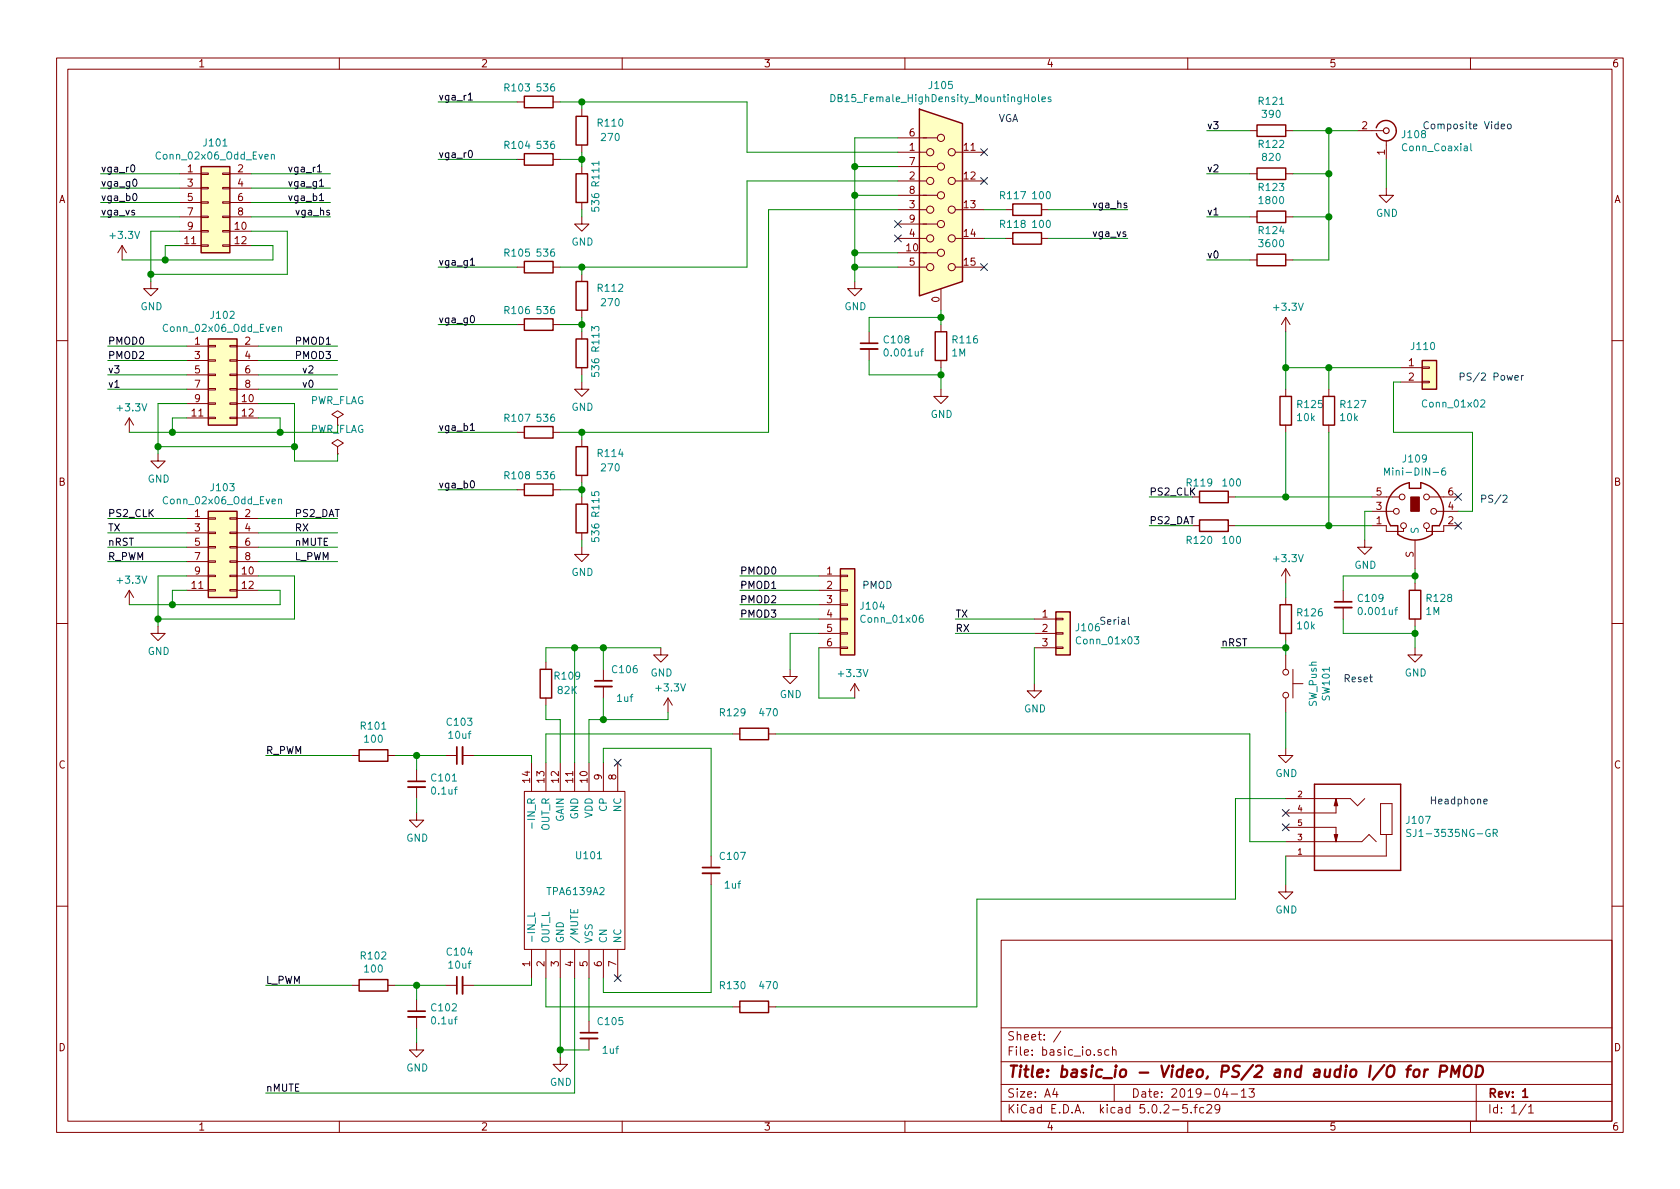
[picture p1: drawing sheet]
EESchema Schematic File Version 4
LIBS:basic_io-cache
EELAYER 26 0
EELAYER END
$Descr A4 11693 8268
encoding utf-8
Sheet 1 1
Title "basic_io - Video, PS/2 and audio I/O for PMOD"
Date "2019-04-13"
Rev "1"
Comp ""
Comment1 ""
Comment2 ""
Comment3 ""
Comment4 ""
$EndDescr
$Comp
L Connector_Generic:Conn_02x06_Odd_Even J103
U 1 1
P 1500 3800
F 0 "J103" H 1550 4217 50  0000 C CNN
F 1 "Conn_02x06_Odd_Even" H 1550 4126 50  0000 C CNN
F 2 "Pin_Headers:Pin_Header_Straight_2x06_Pitch2.54mm" H 1500 3800 50  0001 C CNN
F 3 "~" H 1500 3800 50  0001 C CNN
	1    1500 3800
	1    0    0    -1  
$EndComp
$Comp
L emeb_libary:CUI_RCJ-044 J108
U 1 1
P 9650 900
F 0 "J108" H 9750 875 50  0000 L CNN
F 1 "Conn_Coaxial" H 9750 784 50  0000 L CNN
F 2 "footprints:CUI_RCJ-044" H 9650 900 50  0001 C CNN
F 3 " ~" H 9650 900 50  0001 C CNN
	1    9650 900 
	1    0    0    -1  
$EndComp
$Comp
L power:GND #PWR0101
U 1 1
P 9650 1300
F 0 "#PWR0101" H 9650 1050 50  0001 C CNN
F 1 "GND" H 9655 1127 50  0000 C CNN
F 2 "" H 9650 1300 50  0001 C CNN
F 3 "" H 9650 1300 50  0001 C CNN
	1    9650 1300
	1    0    0    -1  
$EndComp
$Comp
L power:GND #PWR0102
U 1 1
P 1100 4350
F 0 "#PWR0102" H 1100 4100 50  0001 C CNN
F 1 "GND" H 1105 4177 50  0000 C CNN
F 2 "" H 1100 4350 50  0001 C CNN
F 3 "" H 1100 4350 50  0001 C CNN
	1    1100 4350
	1    0    0    -1  
$EndComp
Wire Wire Line
	1300 4000 1100 4000
Wire Wire Line
	1100 4000 1100 4300
Wire Wire Line
	1800 4000 2050 4000
Wire Wire Line
	2050 4000 2050 4300
Wire Wire Line
	2050 4300 1100 4300
Connection ~ 1100 4300
Wire Wire Line
	1100 4300 1100 4350
$Comp
L power:+3.3V #PWR0103
U 1 1
P 900 4200
F 0 "#PWR0103" H 900 4050 50  0001 C CNN
F 1 "+3.3V" H 915 4373 50  0000 C CNN
F 2 "" H 900 4200 50  0001 C CNN
F 3 "" H 900 4200 50  0001 C CNN
	1    900  4200
	1    0    0    -1  
$EndComp
Wire Wire Line
	1300 4100 1200 4100
Wire Wire Line
	1800 4100 1950 4100
Wire Wire Line
	1950 4100 1950 4200
Wire Wire Line
	1950 4200 1200 4200
Wire Wire Line
	1200 4200 1200 4100
Wire Wire Line
	1200 4200 900  4200
Connection ~ 1200 4200
$Comp
L Connector_Generic:Conn_01x02 J110
U 1 1
P 9950 2550
F 0 "J110" H 10000 2700 50  0000 R CNN
F 1 "Conn_01x02" H 10350 2300 50  0000 R CNN
F 2 "Pin_Headers:Pin_Header_Straight_1x02_Pitch2.54mm" H 9950 2550 50  0001 C CNN
F 3 "~" H 9950 2550 50  0001 C CNN
	1    9950 2550
	1    0    0    -1  
$EndComp
$Comp
L Device:R R121
U 1 1
P 8850 900
F 0 "R121" V 8643 900 50  0000 C CNN
F 1 "390" V 8734 900 50  0000 C CNN
F 2 "Resistors_SMD:R_0603_HandSoldering" V 8780 900 50  0001 C CNN
F 3 "~" H 8850 900 50  0001 C CNN
	1    8850 900 
	0    1    1    0   
$EndComp
$Comp
L Device:R R122
U 1 1
P 8850 1200
F 0 "R122" V 8643 1200 50  0000 C CNN
F 1 "820" V 8734 1200 50  0000 C CNN
F 2 "Resistors_SMD:R_0603_HandSoldering" V 8780 1200 50  0001 C CNN
F 3 "~" H 8850 1200 50  0001 C CNN
	1    8850 1200
	0    1    1    0   
$EndComp
$Comp
L Device:R R123
U 1 1
P 8850 1500
F 0 "R123" V 8643 1500 50  0000 C CNN
F 1 "1800" V 8734 1500 50  0000 C CNN
F 2 "Resistors_SMD:R_0603_HandSoldering" V 8780 1500 50  0001 C CNN
F 3 "~" H 8850 1500 50  0001 C CNN
	1    8850 1500
	0    1    1    0   
$EndComp
$Comp
L Device:R R117
U 1 1
P 7150 1450
F 0 "R117" V 7050 1350 50  0000 C CNN
F 1 "100" V 7050 1550 50  0000 C CNN
F 2 "Resistors_SMD:R_0603_HandSoldering" V 7080 1450 50  0001 C CNN
F 3 "~" H 7150 1450 50  0001 C CNN
	1    7150 1450
	0    1    1    0   
$EndComp
Wire Wire Line
	9000 900  9250 900 
Wire Wire Line
	9000 1200 9250 1200
Wire Wire Line
	9250 1200 9250 900 
Connection ~ 9250 900 
Wire Wire Line
	9250 900  9450 900 
Wire Wire Line
	9000 1800 9250 1800
Wire Wire Line
	9250 1800 9250 1500
Connection ~ 9250 1200
Wire Wire Line
	9000 1500 9250 1500
Connection ~ 9250 1500
Wire Wire Line
	9250 1500 9250 1200
Wire Wire Line
	9650 1100 9650 1300
$Comp
L emeb_libary:Mini-DIN-6 J109
U 1 1
P 9850 3550
F 0 "J109" H 9850 3917 50  0000 C CNN
F 1 "Mini-DIN-6" H 9850 3826 50  0000 C CNN
F 2 "footprints:CUI_MD-60S" H 9850 3550 50  0001 C CNN
F 3 "http://service.powerdynamics.com/ec/Catalog17/Section%2011.pdf" H 9850 3550 50  0001 C CNN
	1    9850 3550
	-1   0    0    -1  
$EndComp
$Comp
L power:GND #PWR0104
U 1 1
P 9500 3750
F 0 "#PWR0104" H 9500 3500 50  0001 C CNN
F 1 "GND" H 9505 3577 50  0000 C CNN
F 2 "" H 9500 3750 50  0001 C CNN
F 3 "" H 9500 3750 50  0001 C CNN
	1    9500 3750
	1    0    0    -1  
$EndComp
Wire Wire Line
	10150 3550 10250 3550
$Comp
L power:+3.3V #PWR0105
U 1 1
P 8950 2300
F 0 "#PWR0105" H 8950 2150 50  0001 C CNN
F 1 "+3.3V" H 8965 2473 50  0000 C CNN
F 2 "" H 8950 2300 50  0001 C CNN
F 3 "" H 8950 2300 50  0001 C CNN
	1    8950 2300
	1    0    0    -1  
$EndComp
Wire Wire Line
	9500 3550 9550 3550
NoConn ~ 10150 3450
$Comp
L Device:R R125
U 1 1
P 8950 2850
F 0 "R125" H 9020 2896 50  0000 L CNN
F 1 "10k" H 9020 2805 50  0000 L CNN
F 2 "Resistors_SMD:R_0603_HandSoldering" V 8880 2850 50  0001 C CNN
F 3 "~" H 8950 2850 50  0001 C CNN
	1    8950 2850
	1    0    0    -1  
$EndComp
$Comp
L Device:R R127
U 1 1
P 9250 2850
F 0 "R127" H 9320 2896 50  0000 L CNN
F 1 "10k" H 9320 2805 50  0000 L CNN
F 2 "Resistors_SMD:R_0603_HandSoldering" V 9180 2850 50  0001 C CNN
F 3 "~" H 9250 2850 50  0001 C CNN
	1    9250 2850
	1    0    0    -1  
$EndComp
Wire Wire Line
	8950 2700 8950 2550
Connection ~ 8950 2550
Wire Wire Line
	8950 2550 9250 2550
Wire Wire Line
	9250 2700 9250 2550
Connection ~ 9250 2550
Wire Wire Line
	8950 3000 8950 3450
$Comp
L Switch:SW_Push SW101
U 1 1
P 8950 4750
F 0 "SW101" H 8950 5035 50  0000 C CNN
F 1 "SW_Push" H 8950 4944 50  0000 C CNN
F 2 "Buttons_Switches_ThroughHole:SW_Tactile_SPST_Angled_PTS645Vx58-2LFS" H 8950 4950 50  0001 C CNN
F 3 "~" H 8950 4950 50  0001 C CNN
	1    8950 4750
	0    1    1    0   
$EndComp
$Comp
L Device:R R126
U 1 1
P 8950 4300
F 0 "R126" H 9020 4346 50  0000 L CNN
F 1 "10k" H 9020 4255 50  0000 L CNN
F 2 "Resistors_SMD:R_0603_HandSoldering" V 8880 4300 50  0001 C CNN
F 3 "~" H 8950 4300 50  0001 C CNN
	1    8950 4300
	1    0    0    -1  
$EndComp
$Comp
L power:GND #PWR0106
U 1 1
P 8950 5200
F 0 "#PWR0106" H 8950 4950 50  0001 C CNN
F 1 "GND" H 8955 5027 50  0000 C CNN
F 2 "" H 8950 5200 50  0001 C CNN
F 3 "" H 8950 5200 50  0001 C CNN
	1    8950 5200
	1    0    0    -1  
$EndComp
Text Notes 9350 4750 0    50   ~ 0
Reset
Text Notes 10300 3500 0    50   ~ 0
PS/2
Text Notes 9900 900  0    50   ~ 0
Composite Video
$Comp
L emeb_libary:SJ1-3535NG-GR J107
U 1 1
P 9450 5750
F 0 "J107" H 9120 5704 50  0000 R CNN
F 1 "SJ1-3535NG-GR" H 9120 5795 50  0000 R CNN
F 2 "footprints:CUI_SJ1-3535NG-GR" H 9450 5750 50  0001 L BNN
F 3 "" H 9450 5750 50  0001 L BNN
F 4 "CUI" H 9450 5750 50  0001 L BNN "Field4"
F 5 "Manufacturer recommendation" H 9450 5750 50  0001 L BNN "Field5"
	1    9450 5750
	-1   0    0    1   
$EndComp
$Comp
L power:GND #PWR0107
U 1 1
P 8950 6150
F 0 "#PWR0107" H 8950 5900 50  0001 C CNN
F 1 "GND" H 8955 5977 50  0000 C CNN
F 2 "" H 8950 6150 50  0001 C CNN
F 3 "" H 8950 6150 50  0001 C CNN
	1    8950 6150
	1    0    0    -1  
$EndComp
Wire Wire Line
	8950 5950 8950 6150
$Comp
L Device:R R101
U 1 1
P 2600 5250
F 0 "R101" V 2393 5250 50  0000 C CNN
F 1 "100" V 2484 5250 50  0000 C CNN
F 2 "Resistors_SMD:R_0603_HandSoldering" V 2530 5250 50  0001 C CNN
F 3 "~" H 2600 5250 50  0001 C CNN
	1    2600 5250
	0    1    1    0   
$EndComp
$Comp
L Device:C_Small C101
U 1 1
P 2900 5450
F 0 "C101" H 2992 5496 50  0000 L CNN
F 1 "0.1uf" H 2992 5405 50  0000 L CNN
F 2 "Capacitors_SMD:C_0603_HandSoldering" H 2900 5450 50  0001 C CNN
F 3 "~" H 2900 5450 50  0001 C CNN
	1    2900 5450
	1    0    0    -1  
$EndComp
$Comp
L power:GND #PWR0108
U 1 1
P 2900 5650
F 0 "#PWR0108" H 2900 5400 50  0001 C CNN
F 1 "GND" H 2905 5477 50  0000 C CNN
F 2 "" H 2900 5650 50  0001 C CNN
F 3 "" H 2900 5650 50  0001 C CNN
	1    2900 5650
	1    0    0    -1  
$EndComp
Wire Wire Line
	2900 5250 2900 5350
Wire Wire Line
	2900 5550 2900 5650
NoConn ~ 8950 5650
NoConn ~ 8950 5750
$Comp
L Device:C_Small C103
U 1 1
P 3200 5250
F 0 "C103" V 3429 5250 50  0000 C CNN
F 1 "10uf" V 3338 5250 50  0000 C CNN
F 2 "Capacitors_SMD:C_0805_HandSoldering" H 3200 5250 50  0001 C CNN
F 3 "~" H 3200 5250 50  0001 C CNN
	1    3200 5250
	0    -1   -1   0   
$EndComp
Wire Wire Line
	3100 5250 2900 5250
Connection ~ 2900 5250
$Comp
L Connector_Generic:Conn_02x06_Odd_Even J102
U 1 1
P 1500 2600
F 0 "J102" H 1550 3017 50  0000 C CNN
F 1 "Conn_02x06_Odd_Even" H 1550 2926 50  0000 C CNN
F 2 "Pin_Headers:Pin_Header_Straight_2x06_Pitch2.54mm" H 1500 2600 50  0001 C CNN
F 3 "~" H 1500 2600 50  0001 C CNN
	1    1500 2600
	1    0    0    -1  
$EndComp
$Comp
L power:GND #PWR0109
U 1 1
P 1100 3150
F 0 "#PWR0109" H 1100 2900 50  0001 C CNN
F 1 "GND" H 1105 2977 50  0000 C CNN
F 2 "" H 1100 3150 50  0001 C CNN
F 3 "" H 1100 3150 50  0001 C CNN
	1    1100 3150
	1    0    0    -1  
$EndComp
Wire Wire Line
	1300 2800 1100 2800
Wire Wire Line
	1100 2800 1100 3100
Wire Wire Line
	1800 2800 2050 2800
Wire Wire Line
	2050 2800 2050 3100
Wire Wire Line
	2050 3100 1100 3100
Connection ~ 1100 3100
Wire Wire Line
	1100 3100 1100 3150
$Comp
L power:+3.3V #PWR0110
U 1 1
P 900 3000
F 0 "#PWR0110" H 900 2850 50  0001 C CNN
F 1 "+3.3V" H 915 3173 50  0000 C CNN
F 2 "" H 900 3000 50  0001 C CNN
F 3 "" H 900 3000 50  0001 C CNN
	1    900  3000
	1    0    0    -1  
$EndComp
Wire Wire Line
	1300 2900 1200 2900
Wire Wire Line
	1800 2900 1950 2900
Wire Wire Line
	1950 2900 1950 3000
Wire Wire Line
	1950 3000 1200 3000
Wire Wire Line
	1200 3000 1200 2900
Wire Wire Line
	1200 3000 900  3000
Connection ~ 1200 3000
$Comp
L Connector_Generic:Conn_02x06_Odd_Even J101
U 1 1
P 1450 1400
F 0 "J101" H 1500 1817 50  0000 C CNN
F 1 "Conn_02x06_Odd_Even" H 1500 1726 50  0000 C CNN
F 2 "Pin_Headers:Pin_Header_Straight_2x06_Pitch2.54mm" H 1450 1400 50  0001 C CNN
F 3 "~" H 1450 1400 50  0001 C CNN
	1    1450 1400
	1    0    0    -1  
$EndComp
$Comp
L power:GND #PWR0111
U 1 1
P 1050 1950
F 0 "#PWR0111" H 1050 1700 50  0001 C CNN
F 1 "GND" H 1055 1777 50  0000 C CNN
F 2 "" H 1050 1950 50  0001 C CNN
F 3 "" H 1050 1950 50  0001 C CNN
	1    1050 1950
	1    0    0    -1  
$EndComp
Wire Wire Line
	1250 1600 1050 1600
Wire Wire Line
	1050 1600 1050 1900
Wire Wire Line
	1750 1600 2000 1600
Wire Wire Line
	2000 1600 2000 1900
Wire Wire Line
	2000 1900 1050 1900
Connection ~ 1050 1900
Wire Wire Line
	1050 1900 1050 1950
$Comp
L power:+3.3V #PWR0112
U 1 1
P 850 1800
F 0 "#PWR0112" H 850 1650 50  0001 C CNN
F 1 "+3.3V" H 865 1973 50  0000 C CNN
F 2 "" H 850 1800 50  0001 C CNN
F 3 "" H 850 1800 50  0001 C CNN
	1    850  1800
	1    0    0    -1  
$EndComp
Wire Wire Line
	1250 1700 1150 1700
Wire Wire Line
	1750 1700 1900 1700
Wire Wire Line
	1900 1700 1900 1800
Wire Wire Line
	1900 1800 1150 1800
Wire Wire Line
	1150 1800 1150 1700
Wire Wire Line
	1150 1800 850  1800
Connection ~ 1150 1800
Wire Wire Line
	8950 2300 8950 2550
$Comp
L Device:R R120
U 1 1
P 8450 3650
F 0 "R120" V 8550 3450 50  0000 L CNN
F 1 "100" V 8550 3700 50  0000 L CNN
F 2 "Resistors_SMD:R_0603_HandSoldering" V 8380 3650 50  0001 C CNN
F 3 "~" H 8450 3650 50  0001 C CNN
	1    8450 3650
	0    1    1    0   
$EndComp
$Comp
L Device:R R119
U 1 1
P 8450 3450
F 0 "R119" V 8350 3250 50  0000 L CNN
F 1 "100" V 8350 3500 50  0000 L CNN
F 2 "Resistors_SMD:R_0603_HandSoldering" V 8380 3450 50  0001 C CNN
F 3 "~" H 8450 3450 50  0001 C CNN
	1    8450 3450
	0    1    1    0   
$EndComp
Wire Wire Line
	9550 3650 9250 3650
Wire Wire Line
	8300 3650 8000 3650
Wire Wire Line
	8300 3450 8000 3450
$Comp
L power:+3.3V #PWR0113
U 1 1
P 8950 4050
F 0 "#PWR0113" H 8950 3900 50  0001 C CNN
F 1 "+3.3V" H 8965 4223 50  0000 C CNN
F 2 "" H 8950 4050 50  0001 C CNN
F 3 "" H 8950 4050 50  0001 C CNN
	1    8950 4050
	1    0    0    -1  
$EndComp
Wire Wire Line
	8950 4050 8950 4150
Wire Wire Line
	8950 4450 8950 4500
Wire Wire Line
	8950 4950 8950 5200
Wire Wire Line
	8950 4500 8500 4500
Connection ~ 8950 4500
Wire Wire Line
	8950 4500 8950 4550
Wire Wire Line
	8700 900  8400 900 
Wire Wire Line
	8700 1200 8400 1200
Wire Wire Line
	8700 1500 8400 1500
Wire Wire Line
	8700 1800 8400 1800
Text Label 8400 1800 0    50   ~ 0
v0
Text Label 8400 1500 0    50   ~ 0
v1
Text Label 8400 1200 0    50   ~ 0
v2
Text Label 8400 900  0    50   ~ 0
v3
Text Label 8500 4500 0    50   ~ 0
nRST
Wire Wire Line
	2750 5250 2900 5250
$Comp
L Device:R R102
U 1 1
P 2600 6850
F 0 "R102" V 2393 6850 50  0000 C CNN
F 1 "100" V 2484 6850 50  0000 C CNN
F 2 "Resistors_SMD:R_0603_HandSoldering" V 2530 6850 50  0001 C CNN
F 3 "~" H 2600 6850 50  0001 C CNN
	1    2600 6850
	0    1    1    0   
$EndComp
$Comp
L Device:C_Small C102
U 1 1
P 2900 7050
F 0 "C102" H 2992 7096 50  0000 L CNN
F 1 "0.1uf" H 2992 7005 50  0000 L CNN
F 2 "Capacitors_SMD:C_0603_HandSoldering" H 2900 7050 50  0001 C CNN
F 3 "~" H 2900 7050 50  0001 C CNN
	1    2900 7050
	1    0    0    -1  
$EndComp
$Comp
L power:GND #PWR0114
U 1 1
P 2900 7250
F 0 "#PWR0114" H 2900 7000 50  0001 C CNN
F 1 "GND" H 2905 7077 50  0000 C CNN
F 2 "" H 2900 7250 50  0001 C CNN
F 3 "" H 2900 7250 50  0001 C CNN
	1    2900 7250
	1    0    0    -1  
$EndComp
Wire Wire Line
	2900 6850 2900 6950
Wire Wire Line
	2900 7150 2900 7250
$Comp
L Device:C_Small C104
U 1 1
P 3200 6850
F 0 "C104" V 3429 6850 50  0000 C CNN
F 1 "10uf" V 3338 6850 50  0000 C CNN
F 2 "Capacitors_SMD:C_0805_HandSoldering" H 3200 6850 50  0001 C CNN
F 3 "~" H 3200 6850 50  0001 C CNN
	1    3200 6850
	0    -1   -1   0   
$EndComp
Wire Wire Line
	3100 6850 2900 6850
Connection ~ 2900 6850
Wire Wire Line
	2750 6850 2900 6850
$Comp
L basic_io-rescue:TPA6139A2-emeb_libary-basic_io-rescue-basic_io-rescue U101
U 1 1
P 4000 6050
F 0 "U101" V 4100 6050 50  0000 R CNN
F 1 "TPA6139A2" V 3850 6250 50  0000 R CNN
F 2 "Housings_SSOP:TSSOP-14_4.4x5mm_Pitch0.65mm" H 4000 6050 50  0001 C CNN
F 3 "" H 4000 6050 50  0001 C CNN
	1    4000 6050
	0    -1   -1   0   
$EndComp
Wire Wire Line
	3300 6850 3700 6850
Wire Wire Line
	3700 6850 3700 6800
Wire Wire Line
	3300 5250 3700 5250
Wire Wire Line
	3700 5250 3700 5300
Wire Wire Line
	3800 5300 3800 5100
Wire Wire Line
	8700 5100 8700 5850
Wire Wire Line
	8700 5850 8950 5850
Wire Wire Line
	8950 5550 8600 5550
Wire Wire Line
	8600 5550 8600 6250
Wire Wire Line
	8600 6250 6800 6250
Wire Wire Line
	6800 6250 6800 7000
Wire Wire Line
	3800 7000 3800 6800
$Comp
L power:GND #PWR0115
U 1 1
P 3900 7350
F 0 "#PWR0115" H 3900 7100 50  0001 C CNN
F 1 "GND" H 3905 7177 50  0000 C CNN
F 2 "" H 3900 7350 50  0001 C CNN
F 3 "" H 3900 7350 50  0001 C CNN
	1    3900 7350
	1    0    0    -1  
$EndComp
Wire Wire Line
	3900 6800 3900 7300
$Comp
L Device:C_Small C107
U 1 1
P 4950 6050
F 0 "C107" H 5100 6150 50  0000 C CNN
F 1 "1uf" H 5100 5950 50  0000 C CNN
F 2 "Capacitors_SMD:C_0805_HandSoldering" H 4950 6050 50  0001 C CNN
F 3 "~" H 4950 6050 50  0001 C CNN
	1    4950 6050
	1    0    0    -1  
$EndComp
Wire Wire Line
	4200 5300 4200 5200
Wire Wire Line
	4200 5200 4950 5200
Wire Wire Line
	4950 5200 4950 5950
Wire Wire Line
	4200 6900 4950 6900
Wire Wire Line
	4950 6900 4950 6150
Wire Wire Line
	4200 6800 4200 6900
NoConn ~ 4300 5300
NoConn ~ 4300 6800
Wire Wire Line
	4000 6800 4000 7600
Wire Wire Line
	4000 7600 1850 7600
Wire Wire Line
	2450 6850 1850 6850
Wire Wire Line
	2450 5250 1850 5250
$Comp
L power:GND #PWR0116
U 1 1
P 4600 4500
F 0 "#PWR0116" H 4600 4250 50  0001 C CNN
F 1 "GND" H 4605 4327 50  0000 C CNN
F 2 "" H 4600 4500 50  0001 C CNN
F 3 "" H 4600 4500 50  0001 C CNN
	1    4600 4500
	1    0    0    -1  
$EndComp
Wire Wire Line
	4000 5300 4000 4500
Wire Wire Line
	4000 4500 4200 4500
$Comp
L Device:C_Small C106
U 1 1
P 4200 4750
F 0 "C106" H 4350 4850 50  0000 C CNN
F 1 "1uf" H 4350 4650 50  0000 C CNN
F 2 "Capacitors_SMD:C_0805_HandSoldering" H 4200 4750 50  0001 C CNN
F 3 "~" H 4200 4750 50  0001 C CNN
	1    4200 4750
	1    0    0    -1  
$EndComp
$Comp
L Device:R R109
U 1 1
P 3800 4750
F 0 "R109" H 3650 4700 50  0000 C CNN
F 1 "82K" H 3650 4800 50  0000 C CNN
F 2 "Resistors_SMD:R_0603_HandSoldering" V 3730 4750 50  0001 C CNN
F 3 "~" H 3800 4750 50  0001 C CNN
	1    3800 4750
	-1   0    0    1   
$EndComp
$Comp
L Device:C_Small C105
U 1 1
P 4100 7200
F 0 "C105" H 4250 7300 50  0000 C CNN
F 1 "1uf" H 4250 7100 50  0000 C CNN
F 2 "Capacitors_SMD:C_0805_HandSoldering" H 4100 7200 50  0001 C CNN
F 3 "~" H 4100 7200 50  0001 C CNN
	1    4100 7200
	1    0    0    -1  
$EndComp
Wire Wire Line
	4200 4650 4200 4500
Connection ~ 4200 4500
Wire Wire Line
	4200 4500 4600 4500
Wire Wire Line
	3800 4600 3800 4500
Wire Wire Line
	3800 4500 4000 4500
Connection ~ 4000 4500
Wire Wire Line
	3900 5300 3900 5000
Wire Wire Line
	3900 5000 3800 5000
Wire Wire Line
	3800 5000 3800 4900
Wire Wire Line
	4100 5300 4100 5000
Wire Wire Line
	4100 5000 4200 5000
Wire Wire Line
	4200 5000 4200 4850
Wire Wire Line
	4100 6800 4100 7100
Wire Wire Line
	4100 7300 3900 7300
Connection ~ 3900 7300
Wire Wire Line
	3900 7300 3900 7350
Wire Wire Line
	1800 3700 2350 3700
Wire Wire Line
	1800 3800 2350 3800
Wire Wire Line
	1800 3900 2350 3900
Wire Wire Line
	1800 3600 2350 3600
Wire Wire Line
	750  3600 1300 3600
Wire Wire Line
	750  3700 1300 3700
Wire Wire Line
	750  3800 1300 3800
Wire Wire Line
	750  3900 1300 3900
Text Label 1850 6850 0    50   ~ 0
L_PWM
Text Label 1850 5250 0    50   ~ 0
R_PWM
Text Label 2050 3900 0    50   ~ 0
L_PWM
Text Label 750  3900 0    50   ~ 0
R_PWM
Text Label 750  3800 0    50   ~ 0
nRST
Text Label 2050 3800 0    50   ~ 0
nMUTE
$Comp
L Connector_Generic:Conn_01x03 J106
U 1 1
P 7400 4400
F 0 "J106" H 7480 4442 50  0000 L CNN
F 1 "Conn_01x03" H 7480 4351 50  0000 L CNN
F 2 "Pin_Headers:Pin_Header_Straight_1x03_Pitch2.54mm" H 7400 4400 50  0001 C CNN
F 3 "~" H 7400 4400 50  0001 C CNN
	1    7400 4400
	1    0    0    -1  
$EndComp
Wire Wire Line
	6650 4300 7200 4300
Wire Wire Line
	6650 4400 7200 4400
$Comp
L power:GND #PWR0117
U 1 1
P 7200 4750
F 0 "#PWR0117" H 7200 4500 50  0001 C CNN
F 1 "GND" H 7205 4577 50  0000 C CNN
F 2 "" H 7200 4750 50  0001 C CNN
F 3 "" H 7200 4750 50  0001 C CNN
	1    7200 4750
	1    0    0    -1  
$EndComp
Wire Wire Line
	7200 4500 7200 4750
Text Label 6650 4300 0    50   ~ 0
TX
Text Label 6650 4400 0    50   ~ 0
RX
Text Label 750  3700 0    50   ~ 0
TX
Text Label 2050 3700 0    50   ~ 0
RX
Text Label 750  3600 0    50   ~ 0
PS2_CLK
Text Label 2050 3600 0    50   ~ 0
PS2_DAT
Text Label 8000 3450 0    50   ~ 0
PS2_CLK
Text Label 8000 3650 0    50   ~ 0
PS2_DAT
NoConn ~ 10150 3650
Wire Wire Line
	9250 3000 9250 3650
Wire Wire Line
	9750 2650 9700 2650
Wire Wire Line
	9250 2550 9750 2550
Connection ~ 8950 3450
Wire Wire Line
	8950 3450 9550 3450
Connection ~ 9250 3650
Wire Wire Line
	8600 3450 8950 3450
Wire Wire Line
	8600 3650 9250 3650
$Comp
L power:+3.3V #PWR0118
U 1 1
P 4650 4950
F 0 "#PWR0118" H 4650 4800 50  0001 C CNN
F 1 "+3.3V" H 4665 5123 50  0000 C CNN
F 2 "" H 4650 4950 50  0001 C CNN
F 3 "" H 4650 4950 50  0001 C CNN
	1    4650 4950
	1    0    0    -1  
$EndComp
Wire Wire Line
	4200 5000 4650 5000
Wire Wire Line
	4650 5000 4650 4950
Connection ~ 4200 5000
Wire Wire Line
	1800 2700 2350 2700
Wire Wire Line
	1800 2600 2350 2600
Wire Wire Line
	1800 2500 2350 2500
Wire Wire Line
	1800 2400 2350 2400
Wire Wire Line
	750  2700 1300 2700
Wire Wire Line
	750  2600 1300 2600
Wire Wire Line
	750  2500 1300 2500
Wire Wire Line
	750  2400 1300 2400
Wire Wire Line
	1750 1500 2300 1500
Wire Wire Line
	1750 1400 2300 1400
Wire Wire Line
	1750 1300 2300 1300
Wire Wire Line
	1750 1200 2300 1200
Wire Wire Line
	700  1500 1250 1500
Wire Wire Line
	700  1400 1250 1400
Wire Wire Line
	700  1300 1250 1300
Wire Wire Line
	700  1200 1250 1200
Text Label 2100 2700 0    50   ~ 0
v0
Text Label 750  2700 0    50   ~ 0
v1
Text Label 2100 2600 0    50   ~ 0
v2
Text Label 750  2600 0    50   ~ 0
v3
Text Notes 7650 4350 0    50   ~ 0
Serial
Text Notes 9950 5600 0    50   ~ 0
Headphone
Text Notes 10150 2650 0    50   ~ 0
PS/2 Power
$Comp
L Connector:DB15_Female_HighDensity_MountingHoles J105
U 1 1
P 6550 1450
F 0 "J105" H 6550 2317 50  0000 C CNN
F 1 "DB15_Female_HighDensity_MountingHoles" H 6550 2226 50  0000 C CNN
F 2 "footprints:DSUB-15-HD_Female_Horizontal_C-CD-0012" H 5600 1850 50  0001 C CNN
F 3 " ~" H 5600 1850 50  0001 C CNN
	1    6550 1450
	1    0    0    -1  
$EndComp
Wire Wire Line
	7300 1450 7850 1450
Wire Wire Line
	6850 1450 7000 1450
$Comp
L Device:R R118
U 1 1
P 7150 1650
F 0 "R118" V 7050 1550 50  0000 C CNN
F 1 "100" V 7050 1750 50  0000 C CNN
F 2 "Resistors_SMD:R_0603_HandSoldering" V 7080 1650 50  0001 C CNN
F 3 "~" H 7150 1650 50  0001 C CNN
	1    7150 1650
	0    1    1    0   
$EndComp
Wire Wire Line
	7300 1650 7850 1650
Wire Wire Line
	6850 1650 7000 1650
NoConn ~ 6850 1050
NoConn ~ 6850 1250
NoConn ~ 6850 1850
Text Label 7600 1650 0    50   ~ 0
vga_vs
Text Label 7600 1450 0    50   ~ 0
vga_hs
Wire Wire Line
	6250 1850 5950 1850
Wire Wire Line
	5950 1850 5950 1750
Wire Wire Line
	5950 950  6250 950 
Wire Wire Line
	6250 1150 5950 1150
Connection ~ 5950 1150
Wire Wire Line
	5950 1150 5950 950 
Wire Wire Line
	6250 1350 5950 1350
Connection ~ 5950 1350
Wire Wire Line
	5950 1350 5950 1150
Wire Wire Line
	6250 1750 5950 1750
Connection ~ 5950 1750
Wire Wire Line
	5950 1750 5950 1350
$Comp
L Device:R R124
U 1 1
P 8850 1800
F 0 "R124" V 8643 1800 50  0000 C CNN
F 1 "3600" V 8734 1800 50  0000 C CNN
F 2 "Resistors_SMD:R_0603_HandSoldering" V 8780 1800 50  0001 C CNN
F 3 "~" H 8850 1800 50  0001 C CNN
	1    8850 1800
	0    1    1    0   
$EndComp
$Comp
L power:GND #PWR0119
U 1 1
P 5950 1950
F 0 "#PWR0119" H 5950 1700 50  0001 C CNN
F 1 "GND" H 5955 1777 50  0000 C CNN
F 2 "" H 5950 1950 50  0001 C CNN
F 3 "" H 5950 1950 50  0001 C CNN
	1    5950 1950
	1    0    0    -1  
$EndComp
Wire Wire Line
	5950 1850 5950 1950
Connection ~ 5950 1850
$Comp
L Device:R R128
U 1 1
P 9850 4200
F 0 "R128" H 9920 4246 50  0000 L CNN
F 1 "1M" H 9920 4155 50  0000 L CNN
F 2 "Resistors_SMD:R_0603_HandSoldering" V 9780 4200 50  0001 C CNN
F 3 "~" H 9850 4200 50  0001 C CNN
	1    9850 4200
	1    0    0    -1  
$EndComp
$Comp
L power:GND #PWR0120
U 1 1
P 9850 4500
F 0 "#PWR0120" H 9850 4250 50  0001 C CNN
F 1 "GND" H 9855 4327 50  0000 C CNN
F 2 "" H 9850 4500 50  0001 C CNN
F 3 "" H 9850 4500 50  0001 C CNN
	1    9850 4500
	1    0    0    -1  
$EndComp
$Comp
L Device:C_Small C109
U 1 1
P 9350 4200
F 0 "C109" H 9442 4246 50  0000 L CNN
F 1 "0.001uf" H 9442 4155 50  0000 L CNN
F 2 "Capacitors_SMD:C_0603_HandSoldering" H 9350 4200 50  0001 C CNN
F 3 "~" H 9350 4200 50  0001 C CNN
	1    9350 4200
	1    0    0    -1  
$EndComp
Wire Wire Line
	9350 4300 9350 4400
Wire Wire Line
	9850 4000 9350 4000
Wire Wire Line
	9350 4000 9350 4100
Wire Wire Line
	9350 4400 9850 4400
Wire Wire Line
	9850 3950 9850 4000
Wire Wire Line
	9850 4000 9850 4050
Wire Wire Line
	9850 4500 9850 4400
Wire Wire Line
	9850 4400 9850 4350
Connection ~ 9850 4000
Connection ~ 9850 4400
$Comp
L Device:R R116
U 1 1
P 6550 2400
F 0 "R116" H 6620 2446 50  0000 L CNN
F 1 "1M" H 6620 2355 50  0000 L CNN
F 2 "Resistors_SMD:R_0603_HandSoldering" V 6480 2400 50  0001 C CNN
F 3 "~" H 6550 2400 50  0001 C CNN
	1    6550 2400
	1    0    0    -1  
$EndComp
$Comp
L power:GND #PWR0121
U 1 1
P 6550 2700
F 0 "#PWR0121" H 6550 2450 50  0001 C CNN
F 1 "GND" H 6555 2527 50  0000 C CNN
F 2 "" H 6550 2700 50  0001 C CNN
F 3 "" H 6550 2700 50  0001 C CNN
	1    6550 2700
	1    0    0    -1  
$EndComp
$Comp
L Device:C_Small C108
U 1 1
P 6050 2400
F 0 "C108" H 6142 2446 50  0000 L CNN
F 1 "0.001uf" H 6142 2355 50  0000 L CNN
F 2 "Capacitors_SMD:C_0603_HandSoldering" H 6050 2400 50  0001 C CNN
F 3 "~" H 6050 2400 50  0001 C CNN
	1    6050 2400
	1    0    0    -1  
$EndComp
Wire Wire Line
	6050 2500 6050 2600
Wire Wire Line
	6550 2200 6050 2200
Wire Wire Line
	6050 2200 6050 2300
Wire Wire Line
	6050 2600 6550 2600
Wire Wire Line
	6550 2150 6550 2200
Wire Wire Line
	6550 2200 6550 2250
Wire Wire Line
	6550 2700 6550 2600
Wire Wire Line
	6550 2600 6550 2550
Connection ~ 6550 2200
Connection ~ 6550 2600
NoConn ~ 6250 1550
NoConn ~ 6250 1650
$Comp
L Connector_Generic:Conn_01x06 J104
U 1 1
P 5900 4200
F 0 "J104" H 5980 4192 50  0000 L CNN
F 1 "Conn_01x06" H 5980 4101 50  0000 L CNN
F 2 "Pin_Headers:Pin_Header_Straight_1x06_Pitch2.54mm" H 5900 4200 50  0001 C CNN
F 3 "~" H 5900 4200 50  0001 C CNN
	1    5900 4200
	1    0    0    -1  
$EndComp
Wire Wire Line
	5150 4000 5700 4000
Wire Wire Line
	5150 4100 5700 4100
Wire Wire Line
	5150 4200 5700 4200
Wire Wire Line
	5150 4300 5700 4300
$Comp
L power:GND #PWR0122
U 1 1
P 5500 4650
F 0 "#PWR0122" H 5500 4400 50  0001 C CNN
F 1 "GND" H 5505 4477 50  0000 C CNN
F 2 "" H 5500 4650 50  0001 C CNN
F 3 "" H 5500 4650 50  0001 C CNN
	1    5500 4650
	1    0    0    -1  
$EndComp
Wire Wire Line
	5500 4400 5500 4650
$Comp
L power:+3.3V #PWR0123
U 1 1
P 5950 4850
F 0 "#PWR0123" H 5950 4700 50  0001 C CNN
F 1 "+3.3V" H 5965 5023 50  0000 C CNN
F 2 "" H 5950 4850 50  0001 C CNN
F 3 "" H 5950 4850 50  0001 C CNN
	1    5950 4850
	-1   0    0    -1  
$EndComp
Wire Wire Line
	5700 4500 5700 4850
Wire Wire Line
	5700 4850 5950 4850
Wire Wire Line
	5700 4400 5500 4400
Text Notes 6000 4100 0    50   ~ 0
PMOD
Text Label 750  2400 0    50   ~ 0
PMOD0
Text Label 2050 2400 0    50   ~ 0
PMOD1
Text Label 750  2500 0    50   ~ 0
PMOD2
Text Label 2050 2500 0    50   ~ 0
PMOD3
Text Label 5150 4000 0    50   ~ 0
PMOD0
Text Label 5150 4100 0    50   ~ 0
PMOD1
Text Label 5150 4200 0    50   ~ 0
PMOD2
Text Label 5150 4300 0    50   ~ 0
PMOD3
Text Label 700  1500 0    50   ~ 0
vga_vs
Text Label 2050 1500 0    50   ~ 0
vga_hs
Text Label 700  1200 0    50   ~ 0
vga_r0
Text Label 2000 1200 0    50   ~ 0
vga_r1
Text Label 700  1300 0    50   ~ 0
vga_g0
Text Label 2000 1300 0    50   ~ 0
vga_g1
Text Label 700  1400 0    50   ~ 0
vga_b0
Text Label 2000 1400 0    50   ~ 0
vga_b1
$Comp
L Device:R R110
U 1 1
P 4050 900
F 0 "R110" H 3850 850 50  0000 C CNN
F 1 "270" H 3850 950 50  0000 C CNN
F 2 "Resistors_SMD:R_0603_HandSoldering" V 3980 900 50  0001 C CNN
F 3 "~" H 4050 900 50  0001 C CNN
	1    4050 900 
	-1   0    0    1   
$EndComp
$Comp
L Device:R R103
U 1 1
P 3750 700
F 0 "R103" V 3650 550 50  0000 C CNN
F 1 "536" V 3650 750 50  0000 C CNN
F 2 "Resistors_SMD:R_0603_HandSoldering" V 3680 700 50  0001 C CNN
F 3 "~" H 3750 700 50  0001 C CNN
	1    3750 700 
	0    1    1    0   
$EndComp
$Comp
L Device:R R104
U 1 1
P 3750 1100
F 0 "R104" V 3650 950 50  0000 C CNN
F 1 "536" V 3650 1150 50  0000 C CNN
F 2 "Resistors_SMD:R_0603_HandSoldering" V 3680 1100 50  0001 C CNN
F 3 "~" H 3750 1100 50  0001 C CNN
	1    3750 1100
	0    1    1    0   
$EndComp
$Comp
L Device:R R111
U 1 1
P 4050 1300
F 0 "R111" V 3950 1200 50  0000 C CNN
F 1 "536" V 3950 1400 50  0000 C CNN
F 2 "Resistors_SMD:R_0603_HandSoldering" V 3980 1300 50  0001 C CNN
F 3 "~" H 4050 1300 50  0001 C CNN
	1    4050 1300
	-1   0    0    1   
$EndComp
$Comp
L power:GND #PWR0124
U 1 1
P 4050 1500
F 0 "#PWR0124" H 4050 1250 50  0001 C CNN
F 1 "GND" H 4055 1327 50  0000 C CNN
F 2 "" H 4050 1500 50  0001 C CNN
F 3 "" H 4050 1500 50  0001 C CNN
	1    4050 1500
	1    0    0    -1  
$EndComp
Wire Wire Line
	3050 700  3600 700 
Text Label 3050 700  0    50   ~ 0
vga_r1
Wire Wire Line
	3050 1100 3600 1100
Text Label 3050 1100 0    50   ~ 0
vga_r0
Wire Wire Line
	3900 700  4050 700 
Wire Wire Line
	4050 700  4050 750 
Wire Wire Line
	3900 1100 4050 1100
Wire Wire Line
	4050 1100 4050 1150
Wire Wire Line
	4050 1450 4050 1500
Wire Wire Line
	4050 1050 4050 1100
Connection ~ 4050 1100
Wire Wire Line
	4050 700  5200 700 
Wire Wire Line
	5200 700  5200 1050
Wire Wire Line
	5200 1050 6250 1050
Connection ~ 4050 700 
$Comp
L Device:R R112
U 1 1
P 4050 2050
F 0 "R112" H 3850 2000 50  0000 C CNN
F 1 "270" H 3850 2100 50  0000 C CNN
F 2 "Resistors_SMD:R_0603_HandSoldering" V 3980 2050 50  0001 C CNN
F 3 "~" H 4050 2050 50  0001 C CNN
	1    4050 2050
	-1   0    0    1   
$EndComp
$Comp
L Device:R R105
U 1 1
P 3750 1850
F 0 "R105" V 3650 1700 50  0000 C CNN
F 1 "536" V 3650 1900 50  0000 C CNN
F 2 "Resistors_SMD:R_0603_HandSoldering" V 3680 1850 50  0001 C CNN
F 3 "~" H 3750 1850 50  0001 C CNN
	1    3750 1850
	0    1    1    0   
$EndComp
$Comp
L Device:R R106
U 1 1
P 3750 2250
F 0 "R106" V 3650 2100 50  0000 C CNN
F 1 "536" V 3650 2300 50  0000 C CNN
F 2 "Resistors_SMD:R_0603_HandSoldering" V 3680 2250 50  0001 C CNN
F 3 "~" H 3750 2250 50  0001 C CNN
	1    3750 2250
	0    1    1    0   
$EndComp
$Comp
L Device:R R113
U 1 1
P 4050 2450
F 0 "R113" V 3950 2350 50  0000 C CNN
F 1 "536" V 3950 2550 50  0000 C CNN
F 2 "Resistors_SMD:R_0603_HandSoldering" V 3980 2450 50  0001 C CNN
F 3 "~" H 4050 2450 50  0001 C CNN
	1    4050 2450
	-1   0    0    1   
$EndComp
$Comp
L power:GND #PWR0125
U 1 1
P 4050 2650
F 0 "#PWR0125" H 4050 2400 50  0001 C CNN
F 1 "GND" H 4055 2477 50  0000 C CNN
F 2 "" H 4050 2650 50  0001 C CNN
F 3 "" H 4050 2650 50  0001 C CNN
	1    4050 2650
	1    0    0    -1  
$EndComp
Wire Wire Line
	3050 1850 3600 1850
Text Label 3050 1850 0    50   ~ 0
vga_g1
Wire Wire Line
	3050 2250 3600 2250
Text Label 3050 2250 0    50   ~ 0
vga_g0
Wire Wire Line
	3900 1850 4050 1850
Wire Wire Line
	4050 1850 4050 1900
Wire Wire Line
	3900 2250 4050 2250
Wire Wire Line
	4050 2250 4050 2300
Wire Wire Line
	4050 2600 4050 2650
Wire Wire Line
	4050 2200 4050 2250
Connection ~ 4050 2250
Wire Wire Line
	4050 1850 5200 1850
Connection ~ 4050 1850
$Comp
L Device:R R114
U 1 1
P 4050 3200
F 0 "R114" H 3850 3150 50  0000 C CNN
F 1 "270" H 3850 3250 50  0000 C CNN
F 2 "Resistors_SMD:R_0603_HandSoldering" V 3980 3200 50  0001 C CNN
F 3 "~" H 4050 3200 50  0001 C CNN
	1    4050 3200
	-1   0    0    1   
$EndComp
$Comp
L Device:R R107
U 1 1
P 3750 3000
F 0 "R107" V 3650 2850 50  0000 C CNN
F 1 "536" V 3650 3050 50  0000 C CNN
F 2 "Resistors_SMD:R_0603_HandSoldering" V 3680 3000 50  0001 C CNN
F 3 "~" H 3750 3000 50  0001 C CNN
	1    3750 3000
	0    1    1    0   
$EndComp
$Comp
L Device:R R108
U 1 1
P 3750 3400
F 0 "R108" V 3650 3250 50  0000 C CNN
F 1 "536" V 3650 3450 50  0000 C CNN
F 2 "Resistors_SMD:R_0603_HandSoldering" V 3680 3400 50  0001 C CNN
F 3 "~" H 3750 3400 50  0001 C CNN
	1    3750 3400
	0    1    1    0   
$EndComp
$Comp
L Device:R R115
U 1 1
P 4050 3600
F 0 "R115" V 3950 3500 50  0000 C CNN
F 1 "536" V 3950 3700 50  0000 C CNN
F 2 "Resistors_SMD:R_0603_HandSoldering" V 3980 3600 50  0001 C CNN
F 3 "~" H 4050 3600 50  0001 C CNN
	1    4050 3600
	-1   0    0    1   
$EndComp
$Comp
L power:GND #PWR0126
U 1 1
P 4050 3800
F 0 "#PWR0126" H 4050 3550 50  0001 C CNN
F 1 "GND" H 4055 3627 50  0000 C CNN
F 2 "" H 4050 3800 50  0001 C CNN
F 3 "" H 4050 3800 50  0001 C CNN
	1    4050 3800
	1    0    0    -1  
$EndComp
Wire Wire Line
	3050 3000 3600 3000
Text Label 3050 3000 0    50   ~ 0
vga_b1
Wire Wire Line
	3050 3400 3600 3400
Text Label 3050 3400 0    50   ~ 0
vga_b0
Wire Wire Line
	3900 3000 4050 3000
Wire Wire Line
	4050 3000 4050 3050
Wire Wire Line
	3900 3400 4050 3400
Wire Wire Line
	4050 3400 4050 3450
Wire Wire Line
	4050 3750 4050 3800
Wire Wire Line
	4050 3350 4050 3400
Connection ~ 4050 3400
Connection ~ 4050 3000
Wire Wire Line
	5200 1250 5200 1850
Wire Wire Line
	5200 1250 6250 1250
Wire Wire Line
	6250 1450 5350 1450
Wire Wire Line
	5350 1450 5350 3000
Wire Wire Line
	4050 3000 5350 3000
Text Notes 6950 850  0    50   ~ 0
VGA
Text Label 1850 7600 0    50   ~ 0
nMUTE
$Comp
L power:PWR_FLAG #FLG0101
U 1 1
P 2350 2950
F 0 "#FLG0101" H 2350 3025 50  0001 C CNN
F 1 "PWR_FLAG" H 2350 3123 50  0000 C CNN
F 2 "" H 2350 2950 50  0001 C CNN
F 3 "~" H 2350 2950 50  0001 C CNN
	1    2350 2950
	1    0    0    -1  
$EndComp
$Comp
L power:PWR_FLAG #FLG0102
U 1 1
P 2350 3150
F 0 "#FLG0102" H 2350 3225 50  0001 C CNN
F 1 "PWR_FLAG" H 2350 3323 50  0000 C CNN
F 2 "" H 2350 3150 50  0001 C CNN
F 3 "~" H 2350 3150 50  0001 C CNN
	1    2350 3150
	1    0    0    -1  
$EndComp
Wire Wire Line
	1950 3000 2350 3000
Wire Wire Line
	2350 3000 2350 2950
Connection ~ 1950 3000
Wire Wire Line
	2050 3100 2050 3200
Wire Wire Line
	2050 3200 2350 3200
Wire Wire Line
	2350 3200 2350 3150
Connection ~ 2050 3100
Wire Wire Line
	9500 3550 9500 3750
Wire Wire Line
	10250 3550 10250 3000
Wire Wire Line
	10250 3000 9700 3000
Wire Wire Line
	9700 3000 9700 2650
$Comp
L Device:R R129
U 1 1
P 5250 5100
F 0 "R129" V 5100 4950 50  0000 C CNN
F 1 "470" V 5100 5200 50  0000 C CNN
F 2 "Resistors_SMD:R_0603_HandSoldering" V 5180 5100 50  0001 C CNN
F 3 "~" H 5250 5100 50  0001 C CNN
	1    5250 5100
	0    1    1    0   
$EndComp
$Comp
L Device:R R130
U 1 1
P 5250 7000
F 0 "R130" V 5100 6850 50  0000 C CNN
F 1 "470" V 5100 7100 50  0000 C CNN
F 2 "Resistors_SMD:R_0603_HandSoldering" V 5180 7000 50  0001 C CNN
F 3 "~" H 5250 7000 50  0001 C CNN
	1    5250 7000
	0    1    1    0   
$EndComp
Wire Wire Line
	3800 5100 5100 5100
Wire Wire Line
	3800 7000 5100 7000
Wire Wire Line
	5400 5100 8700 5100
Wire Wire Line
	5400 7000 6800 7000
$EndSCHEMATC
